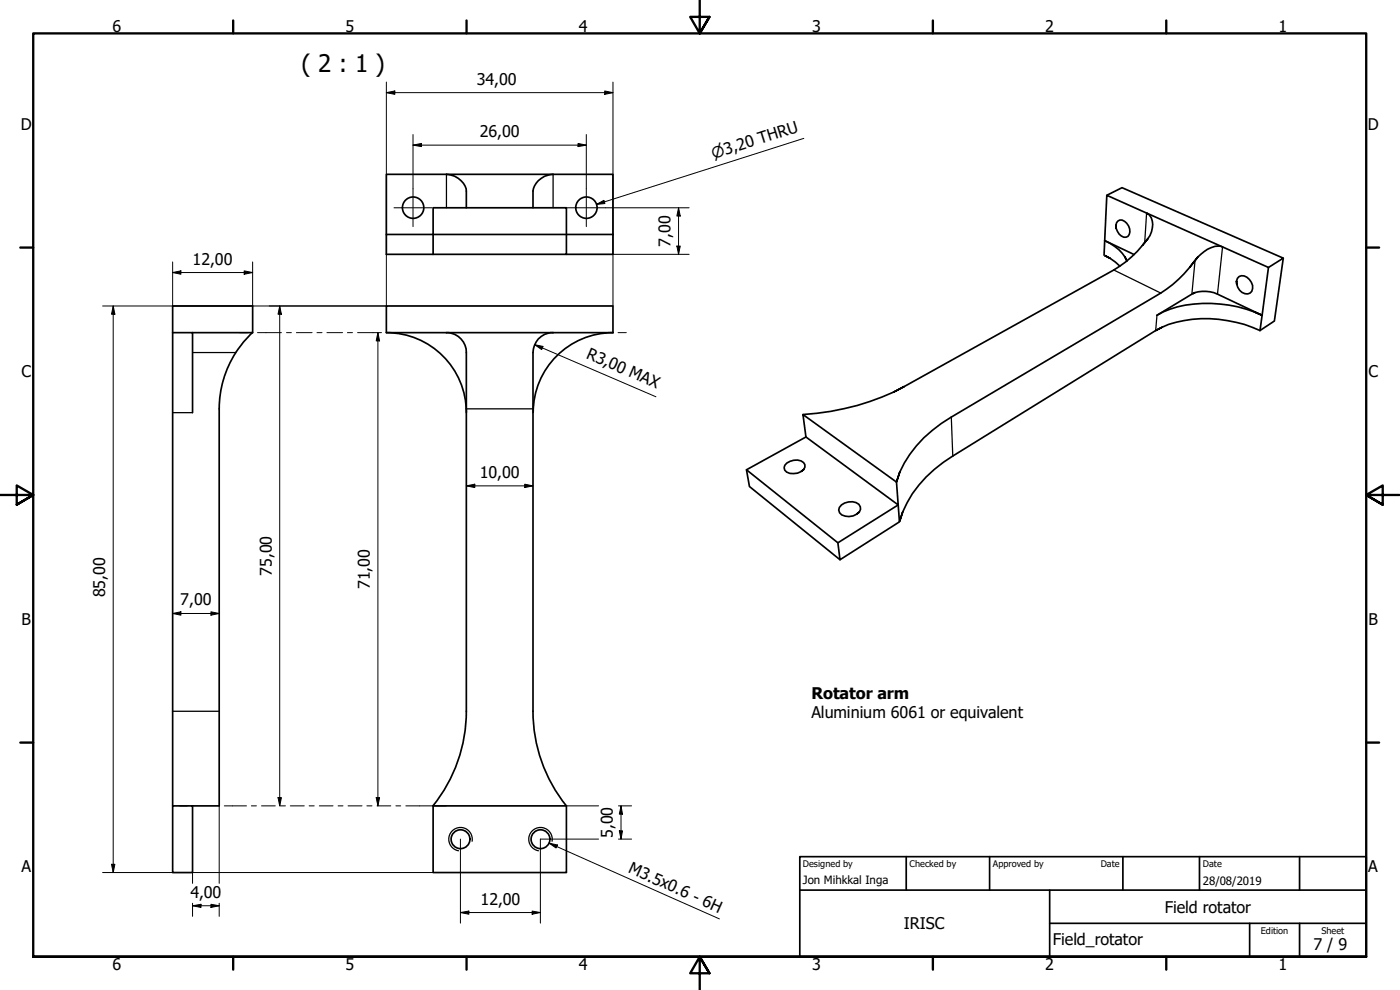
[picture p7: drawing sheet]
<svg xmlns="http://www.w3.org/2000/svg" width="420mm" height="297mm" viewBox="0 0 420 297" stroke-linecap="round" stroke-linejoin="round" font-family="sans-serif">
<!-- layer: Visible (ISO) -->
<g fill="none" stroke="#000" stroke-width=".51">
<path d="M134 52.3a6.2 6.2 0 0 1 6 5v5M134 52.3h-18v18M134 52.3h32M166 52.3a6.3 6.3 0 0 0-6 5v5M166 52.3h18v18M332.2 58.6l4.5-2.3 48.4 21.2-4.4 2.7M130 70.3h54M130 62.3h40v14h-40zM130 70.3h-14v6h14M184 70.3v6h-14M331.5 72.2a12.2 12.2 0 0 1 6.7 6.1l-.6-1.2M331.5 72.2l.7-13.6 34.7 15.5"/>
<path d="M331.5 72.2l8.9 4.2M331.5 72.2l-.2 4.4M333.2 77.5l-1.9-.9 1.9 .9 2.9 2.4M334.9 67.7a1.56 1.56 0 0 1 .9-1.5 1.56 1.56 0 0 1 1.7 .2 3.2 3.2 0 0 1 1 4.5 2.17 2.17 0 0 1-3.2-1.5l-.4-1.7 .1 .8M342.9 73.6l1.6-2a34.2 34.2 0 0 1-10.2 9.4l-63 35M344.6 64.2l-.5-.3a3.8 3.8 0 0 1 1.7 4.5l-.7 2.3-.6 .9M366.9 74.1a5.6 5.6 0 0 0-5.5 1.4l-2.8 2.7 .8-1M366.9 74.1l13.8 6.1-1.9 14.4M385.1 77.5l-2.6 18.8-4.4 2.9M51.8 99.8v-8h24v8h-18M51.8 99.8v142M51.8 99.8h6v24"/>
<path d="M75.8 99.8a31 31 0 0 0-10 22.9v119.1h-8M116 91.8h68v8h-68zM116 99.8a24 24 0 0 1 24 24M134 99.8a5.9 5.9 0 0 1 6 6v107.6a45.3 45.3 0 0 1-10 28.4M166 99.8a6 6 0 0 0-6 6v107.6a45.3 45.3 0 0 0 9.9 28.4M184 99.8a24 24 0 0 0-24 24M346.8 99.2l-60.9 37.6a34.6 34.6 0 0 0-16 19.8l1-2.9M348.7 98.2l-1.9 1a32.7 32.7 0 0 1 21.5-3 33.3 33.3 0 0 1 9.8 3M357.1 80.2l1.5-2a37.1 37.1 0 0 1-10.2 9.7l-62.9 37.2a36.7 36.7 0 0 0-15.5 16.6l-1 2.9 1-2.9M357.7 88.3l-10.5 6.3a32.4 32.4 0 0 1 21.7-3 37.5 37.5 0 0 1 9.9 3l-2.4-1M358.6 87.8l-.9 .5a9 9 0 0 1 7.7 0l13.4 6.3M371.1 84.4a1.83 1.83 0 0 1 1.2-1.6 1.83 1.83 0 0 1 1.9 .4 3 3 0 0 1 1 4.7 3 3 0 0 1-4-2.6l-.1-.9 .1 .9"/>
<path d="M378.8 94.6l-.7 4.6M268.2 117.7l3.1-1.7a73.1 73.1 0 0 1-30.3 8.4M241 124.4l28 20.2 .6 6.9-27.7-20.4zM241.9 131.1l-17.9 9.9 27.5 21.9 18.1-11.4 .3 5.1-17.8 11.3-.6-5M224 141l.9 5 27.2 21.9M241.2 140.9l-.9 .6 .9-.6a1.57 1.57 0 0 0-.8-2.6 4.5 4.5 0 0 0-4.9 1.3l-.2 .7a2.23 2.23 0 0 0 2.8 1.8l1.2-.1 1-.5M257.9 153.7l-.9 .6a1.83 1.83 0 0 0 1.3-1.8 1.83 1.83 0 0 0-1.4-1.7 3.8 3.8 0 0 0-5.2 2.2 2.55 2.55 0 0 0 3.1 2l1.2-.2 1-.5M51.8 241.8h6v20h-6zM130 241.8h40v20h-40z"/>
<circle cx="124" cy="62.3" r="3.2"/>
<circle cx="176" cy="62.3" r="3.2"/>
<circle cx="138.2" cy="251.8" r="2.83"/>
<circle cx="162.2" cy="251.8" r="2.83"/>
</g>
<!-- layer: Visible Narrow (ISO) -->
<g fill="none" stroke="#000" stroke-width=".38">
<path d="M134 52.3v10M166 52.3v10M344.1 63.9l-.6 9M358.6 78.2l-.9 10.1M366.9 74.1l-1.5 14.2M334.3 81l14.1 6.9M347.2 94.6l-.4 4.6M57.8 105.8h12.9M51.8 123.8h6M140 122.7h20M285.5 125.1l.4 11.7M51.8 213.4h14"/>
<path d="M141.7 252.4a3.5 3.5 0 0 0-2.9-4.1 3.5 3.5 0 0 0-4.1 2.9 3.5 3.5 0 0 0 2.9 4.1M165.7 252.4a3.5 3.5 0 0 0-2.9-4.1 3.5 3.5 0 0 0-4.1 2.9 3.5 3.5 0 0 0 2.9 4.1"/>
</g>
<!-- layer: Border (ISO) -->
<g fill="none" stroke="#000" stroke-width=".7">
<path d="M70 6.1v3.9M140 6.1v3.9M210 0v10l-2.9-4.9h5.8l-2.9 4.9 2.9-4.9M280 6.1v3.9M350 6.1v3.9M6.1 74.3h3.9M410 74.3h3.9M0 148.5h10l-5-2.8v5.7l5-2.9-5 2.9M420 148.5h-10l5-2.8v5.7l-5-2.9 5 2.9M6.1 222.8h3.9M410 222.8h3.9M10 287.1v-277.1h400v277.1h-400h400"/>
<path d="M70 287.1v3.8M140 287.1v3.8M212.9 292l-2.9-4.9 2.9 4.9h-5.8l2.9-4.9v9.9M280 287.1v3.8M350 287.1v3.8"/>
</g>
<!-- layer: Title (ISO) -->
<path d="M240 257h170v30.1h-170zM272 257v10.1M297 257v10.1M337 257v10.1M360 257v10.1M390 257v10.1M240 267.1h170M315 277h95M315 267.1v20M375 277v10.1M390 277v10.1" fill="none" stroke="#000" stroke-width=".51"/>
<!-- layer: Center Mark (ISO) -->
<path d="M124 56.6v11.4M176 56.6v11.4M118.2 62.3h11.5M170.2 62.3h11.5" fill="none" stroke="#000" stroke-width=".3"/>
<!-- layer: Dimension (ISO) -->
<g fill="none" stroke="#000" stroke-width=".3">
<path d="M116 27.8l2.5-.5v1zM116 24.6v67.2h-85.2M116 27.8h68M181.5 27.3l2.5 .5-2.5 .5zM184 24.6v67.2M124 43.5l2.5-.5v1zM124 43.5h52M124 40.4v16.2M173.5 43l2.5 .5-2.5 .5zM176 40.4v16.2M51.8 78.6v13.2M75.8 78.6v13.2"/>
<path d="M181.7 62.3h25.1M184 76.3h22.8M203.1 73.8h1.1l-.6 2.5zM203.6 62.3l.6 2.5h-1.1zM203.6 62.3v14M34 91.8l.5 2.5h-1zM34 91.8v170M51.8 81.8l2.5-.5v1zM51.8 81.8h24M73.3 81.3l2.5 .5-2.5 .5zM83.9 91.8l.6 2.5h-1.1zM83.9 91.8v150"/>
<path d="M113.4 99.8l.5 2.5h-1zM113.4 99.8v142M160.5 103.4l2.4 .5-.3 1zM160.5 103.4l36.3 15.6M140 145.8l2.5-.5v1zM140 145.8h20M157.5 145.3l2.5 .5-2.5 .5zM51.8 184.1l2.5-.5v1zM51.8 184.1h14M63.3 183.6l2.5 .5-2.5 .5zM83.4 239.3h1.1l-.6 2.5zM112.9 239.3h1l-.5 2.5z"/>
<path d="M33.5 259.3h1l-.5 2.5zM65.8 241.9v23.1M138.2 251.8v25.2M170 241.8h9.6M179.6 251.8h-17.4v25.2M185.6 241.8h3.9M185.6 251.8h3.9M185.9 249.3h.9l-.4 2.5zM186.4 241.8l.4 2.5h-.9zM186.4 241.8v10M30.8 261.8h99.2M57.8 271.8l2.5-.5v1z"/>
<path d="M57.8 271.8h8M57.8 261.8v3.2M57.8 271v3.9M63.3 271.3l2.5 .5-2.5 .5zM65.8 271v3.9M138.2 273.8l2.5-.4v.9zM138.2 273.8h24M159.7 273.4l2.5 .4-2.5 .5z"/>
</g>
<g fill="#000">
<path d="M116 27.8l2.5-.5v1z" fill-rule="evenodd"/>
<path d="M181.5 27.3l2.5 .5-2.5 .5z" fill-rule="evenodd"/>
<path d="M124 43.5l2.5-.5v1z" fill-rule="evenodd"/>
<path d="M173.5 43l2.5 .5-2.5 .5z" fill-rule="evenodd"/>
<path d="M203.1 73.8h1.1l-.6 2.5z" fill-rule="evenodd"/>
<path d="M203.6 62.3l.6 2.5h-1.1z" fill-rule="evenodd"/>
<path d="M34 91.8l.5 2.5h-1z" fill-rule="evenodd"/>
<path d="M51.8 81.8l2.5-.5v1z" fill-rule="evenodd"/>
<path d="M73.3 81.3l2.5 .5-2.5 .5z" fill-rule="evenodd"/>
<path d="M83.9 91.8l.6 2.5h-1.1z" fill-rule="evenodd"/>
<path d="M113.4 99.8l.5 2.5h-1z" fill-rule="evenodd"/>
<path d="M160.5 103.4l2.4 .5-.3 1z" fill-rule="evenodd"/>
<path d="M140 145.8l2.5-.5v1z" fill-rule="evenodd"/>
<path d="M157.5 145.3l2.5 .5-2.5 .5z" fill-rule="evenodd"/>
<path d="M51.8 184.1l2.5-.5v1z" fill-rule="evenodd"/>
<path d="M63.3 183.6l2.5 .5-2.5 .5z" fill-rule="evenodd"/>
<path d="M83.4 239.3h1.1l-.6 2.5z" fill-rule="evenodd"/>
<path d="M112.9 239.3h1l-.5 2.5z" fill-rule="evenodd"/>
<path d="M33.5 259.3h1l-.5 2.5z" fill-rule="evenodd"/>
<path d="M185.9 249.3h.9l-.4 2.5z" fill-rule="evenodd"/>
<path d="M186.4 241.8l.4 2.5h-.9z" fill-rule="evenodd"/>
<path d="M57.8 271.8l2.5-.5v1z" fill-rule="evenodd"/>
<path d="M63.3 271.3l2.5 .5-2.5 .5z" fill-rule="evenodd"/>
<path d="M138.2 273.8l2.5-.4v.9z" fill-rule="evenodd"/>
<path d="M159.7 273.4l2.5 .4-2.5 .5z" fill-rule="evenodd"/>
</g>
<!-- layer: Centerline (ISO) -->
<g fill="none" stroke="#000" stroke-width=".3">
<path d="M71.8 99.8h2.5M77.3 99.8h7.2M86 99.8h1.4M89 99.8h4.7M95.1 99.8h1.5M98.1 99.8h4.7M104.3 99.8h1.5M107.3 99.8h7.2M185.5 99.8h2.5M53.8 241.8h2.5M67.3 241.8h6.7M75.4 241.8h1.6"/>
<path d="M78.5 241.8h4.1M84.1 241.8h1.6M87.1 241.8h4.2M92.8 241.8h1.5M95.8 241.8h4.1M101.5 241.8h1.4M104.5 241.8h4.1M110.1 241.8h1.5M113.2 241.8h4.1M118.8 241.8h1.5M121.8 241.8h12.2"/>
</g>
<!-- layer: Symbol (ISO) -->
<path d="M241.2 41.5l-62.2 19.8M179 61.3l2.2-1.2 .3 1zM164.8 253l2.5 .5-.4 .9zM164.8 253l51.1 22.7" fill="none" stroke="#000" stroke-width=".3"/>
<g fill="#000">
<path d="M179 61.3l2.2-1.2 .3 1z" fill-rule="evenodd"/>
<path d="M164.8 253l2.5 .5-.4 .9z" fill-rule="evenodd"/>
</g>
<text font-size="7.2" x="90.5" y="21.7">( 2 : 1 )</text>
<g font-size="4.8">
<text x="33.7" y="9.6">6</text>
<text x="103.7" y="9.6">5</text>
<text x="173.7" y="9.6">4</text>
<text x="243.7" y="9.6">3</text>
<text x="313.7" y="9.6">2</text>
<text x="383.7" y="9.6">1</text>
<text x="143.1" y="25.4">34,00</text>
<text x="6.2" y="38.9">D</text>
<text x="144" y="41.1">26,00</text>
<text x="410.5" y="38.9">D</text>
<text x="201.2" y="74" transform="rotate(-90 201.2 74)">7,00</text>
<text x="57.8" y="79.4">12,00</text>
<text x="175.7" y="107.4" transform="rotate(23 175.7 107.4)">R3,00 MAX</text>
<text x="6.4" y="113.1">C</text>
<text x="410.7" y="113.1">C</text>
<text x="144" y="143.4">10,00</text>
<text x="81.6" y="172.8" transform="rotate(-90 81.6 172.8)">75,00</text>
<text x="31.6" y="179.2" transform="rotate(-90 31.6 179.2)">85,00</text>
<text x="111" y="176.8" transform="rotate(-90 111 176.8)">71,00</text>
<text x="54.1" y="181.7">7,00</text>
<text x="6.4" y="187.4">B</text>
<text x="410.7" y="187.4">B</text>
<text x="243.5" y="209.6">Rotator arm</text>
<text x="243.5" y="215.4">Aluminium 6061 or equivalent</text>
<text x="184" y="251.4" transform="rotate(-90 184 251.4)">5,00</text>
<text x="6.4" y="261.7">A</text>
<text x="188.3" y="261.7" transform="rotate(24 188.3 261.7)">M3.5x0.6 - 6H</text>
<text x="410.7" y="261.7">A</text>
<text x="57.1" y="269.4">4,00</text>
<text x="144.2" y="271.4">12,00</text>
<text x="349.6" y="273.9">Field rotator</text>
<text x="271.3" y="278.8">IRISC</text>
<text x="316" y="283.5">Field_rotator</text>
<text x="394.2" y="285">7 / 9</text>
<text x="33.7" y="290.9">6</text>
<text x="103.7" y="290.9">5</text>
<text x="173.7" y="290.9">4</text>
<text x="243.7" y="290.9">3</text>
<text x="313.7" y="290.9">2</text>
<text x="383.7" y="290.9">1</text>
</g>
<text font-size="4.6" x="214.1" y="47.6" transform="rotate(-18 214.1 47.6)">⌀3,20 THRU</text>
<g font-size="3.4">
<text x="241" y="265.4">Jon Mihkkal Inga</text>
<text x="361" y="265.5">28/08/2019</text>
</g>
<g font-size="2.7">
<text x="241" y="260.1">Designed by</text>
<text x="273" y="260.1">Checked by</text>
<text x="298" y="260.1">Approved by</text>
<text x="330.3" y="260">Date</text>
<text x="361" y="260">Date</text>
<text x="378.4" y="280.1">Edition</text>
<text x="396.6" y="280.1">Sheet</text>
</g>
</svg>
